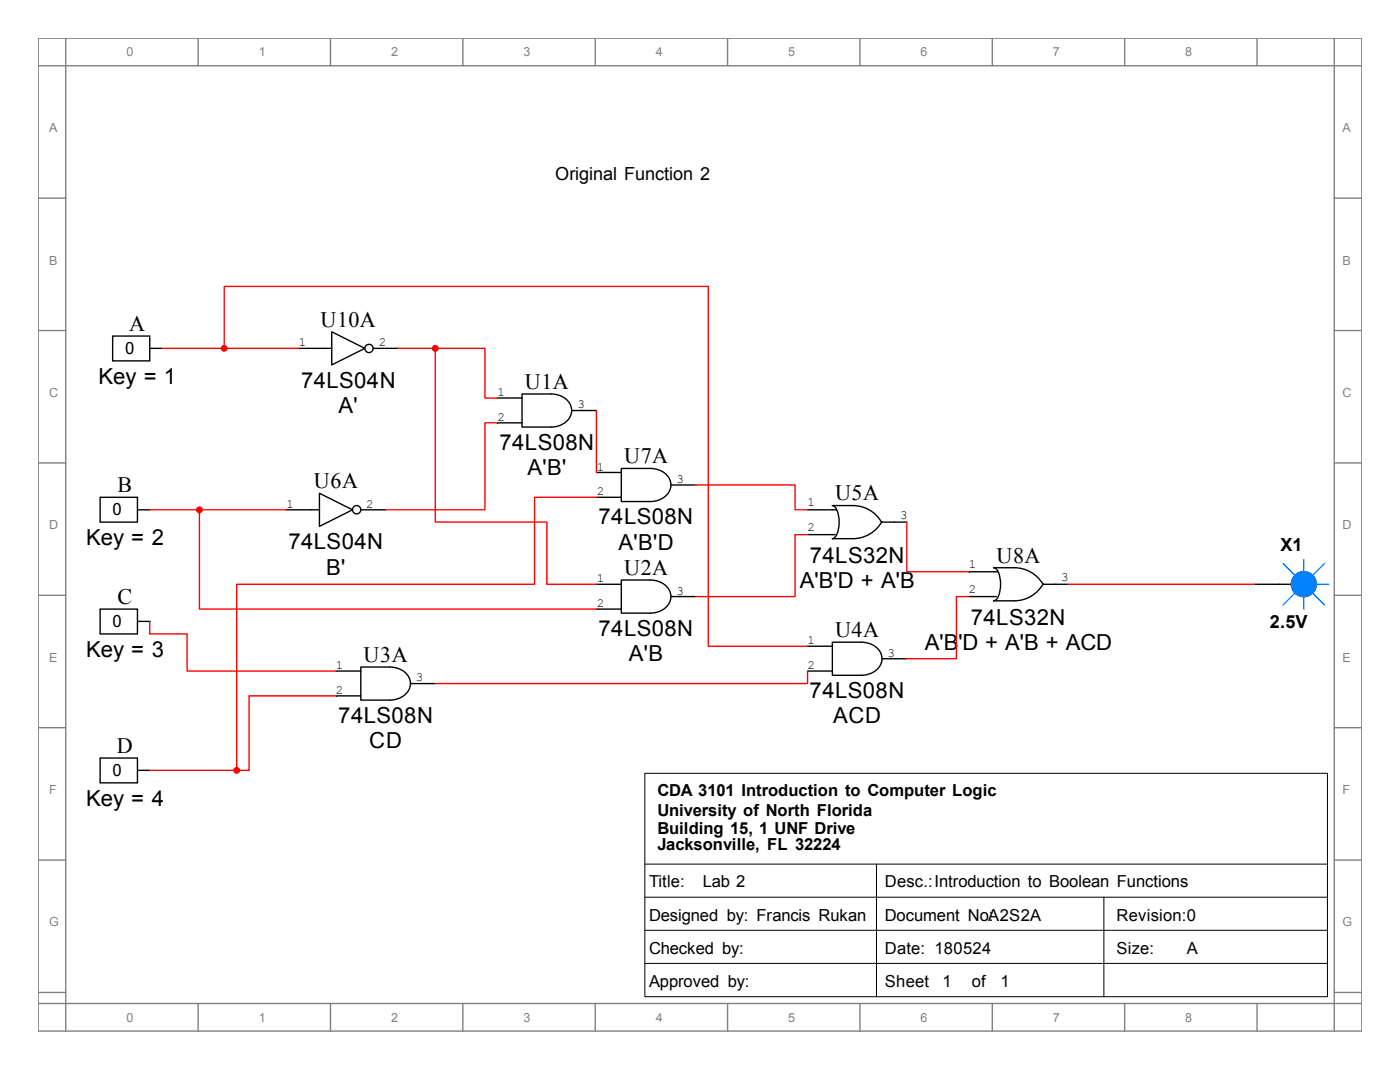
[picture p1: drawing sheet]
<svg xmlns="http://www.w3.org/2000/svg" width="279mm" height="216mm" viewBox="0 0 279 216" stroke-linecap="round" stroke-linejoin="round" font-family="sans-serif">
<g fill="none" stroke="#808080" stroke-width=".28">
<path d="M7.6 7.6h264.2v198.1h-264.2zM7.6 13.1h264.2M13.1 7.6v198.1M39.5 7.6v5.5M66 7.6v5.5M92.4 7.6v5.5M118.8 7.6v5.5M145.2 7.6v5.5M171.6 7.6v5.5M198 7.6v5.5M224.5 7.6v5.5M250.9 7.6v5.5"/>
<path d="M266.3 7.6v198.1M7.6 39.5h5.5M266.3 39.5h5.5M7.6 66h5.5M266.3 66h5.5M7.6 92.4h5.5M266.3 92.4h5.5M7.6 118.8h5.5M266.3 118.8h5.5M7.6 145.2h5.5M266.3 145.2h5.5M7.6 171.6h5.5"/>
<path d="M266.3 171.6h5.5M7.6 198h5.5M266.3 198h5.5M7.6 200.2h264.2M39.5 200.2v5.5M66 200.2v5.5M92.4 200.2v5.5M118.8 200.2v5.5M145.2 200.2v5.5M171.6 200.2v5.5M198 200.2v5.5M224.5 200.2v5.5"/>
<path d="M250.9 200.2v5.5"/>
</g>
<path d="M128.7 154.3h136.2v44.6h-136.2zM128.7 172.4h136.2M128.7 179h136.2M174.9 172.4v26.4M220.3 179v19.8M128.7 185.6h136.2M128.7 192.2h136.2" fill="none" stroke="#000" stroke-width=".2"/>
<g fill="none" stroke="#000" stroke-width=".28">
<path d="M255.3 116.6h2.4"/>
<circle cx="260.2" cy="116.6" r="2.48"/>
</g>
<path d="M256.1 112.4l2.5 2.5M258.6 118.2l-2.5 2.5M260.2 111.6v2.5M260.2 119v2.5M261.9 118.2l2.4 2.5M262.7 116.6h2.5M264.3 112.4l-2.4 2.5" fill="none" stroke="#0080ff" stroke-width=".28"/>
<circle cx="260.2" cy="116.6" r="2.48" fill="#0080ff"/>
<circle cx="260.2" cy="116.6" r="2.48" fill="none" stroke="#0080ff" stroke-width=".28"/>
<g fill="none" stroke="#000" stroke-width=".28">
<path d="M22.5 67.1h7.4v4.9h-7.4zM29.9 69.5h2.5M59.6 69.5h6.6M66.2 66.2l6.6 3.3-6.6 3.3zM74.5 69.5h4.9M99.2 79.4h5M104.2 78.6h5.8a3.8 3.8 0 0 1 4.1 3.3 3.8 3.8 0 0 1-4.1 3.3h-5.8zM20 99.2h7.4v5h-7.4zM63.8 98.4l6.6 3.3-6.6 3.3zM99.2 84.4h5M114.1 81.9h4.9M119 94.3h5"/>
<path d="M119 99.2h5M124 93.5h5.8a3.8 3.8 0 0 1 4.1 3.3 3.8 3.8 0 0 1-4.1 3.3h-5.8zM133.9 96.8h5M27.4 101.7h2.5M57.1 101.7h6.7M72 101.7h5M119 116.6h5M124 115.7h5.8a3.8 3.8 0 0 1 4.1 3.3 3.8 3.8 0 0 1-4.1 3.3h-5.8zM133.9 119h5M161.2 101.7h5.7M161.2 106.7h5.5M176 104.1a6.6 6.6 0 0 1-5.8 3.4h-4.1a2.55 2.55 0 0 0 1.3-2.6v-1.5a2.55 2.55 0 0 0-1.3-2.5h4.1a6.5 6.5 0 0 1 5.7 3.3"/>
<path d="M176 104.2h5M250.3 116.6h5M20 121.5h7.4v5h-7.4zM27.4 124h2.5M119 121.5h5M20 151.3h7.4v4.9h-7.4zM27.4 153.7h2.5"/>
<circle cx="73.6" cy="69.5" r=".82"/>
<circle cx="71.2" cy="101.7" r=".83"/>
</g>
<path d="M99.2 84.4h-2.4v17.3h-19.8M119 81.9v12.4M138.9 96.8h19.8v4.9h2.5" fill="none" stroke="#f00" stroke-width=".28"/>
<circle cx="39.8" cy="101.7" r=".55" fill="#f00"/>
<g fill="none" stroke="#f00" stroke-width=".28">
<path d="M29.9 101.7h27.2M39.8 101.7v19.8h79.2"/>
<circle cx="39.8" cy="101.7" r=".55"/>
</g>
<circle cx="86.9" cy="69.5" r=".55" fill="#f00"/>
<g fill="none" stroke="#f00" stroke-width=".28">
<path d="M79.4 69.5h7.5M86.9 69.5h9.9v9.9h2.4M86.9 69.5v34.7h22.2v12.4h9.9M161.2 106.7h-2.5v12.3h-19.8"/>
<circle cx="86.9" cy="69.5" r=".55"/>
</g>
<path d="M67.1 133.9h4.9M67.1 138.9h4.9M72 133.1h5.8a3.8 3.8 0 0 1 4.1 3.3 3.8 3.8 0 0 1-4.1 3.3h-5.8zM81.9 136.4h5" fill="none" stroke="#000" stroke-width=".28"/>
<circle cx="47.2" cy="153.7" r=".55" fill="#f00"/>
<g fill="none" stroke="#f00" stroke-width=".28">
<path d="M119 99.2h-12.3v17.4h-59.5v37.1M29.9 124v2.5h7.4v7.4h29.8M67.1 138.9h-17.4v14.8h-2.5M161.2 133.9v2.5h-74.3M29.9 153.7h17.3"/>
<circle cx="47.2" cy="153.7" r=".55"/>
</g>
<path d="M161.2 128.9h4.9M161.2 133.9h4.9M166.1 128.1h5.8a3.8 3.8 0 0 1 4.1 3.3 3.8 3.8 0 0 1-4.1 3.3h-5.8zM176 131.4h5" fill="none" stroke="#000" stroke-width=".28"/>
<circle cx="44.7" cy="69.5" r=".55" fill="#f00"/>
<g fill="none" stroke="#f00" stroke-width=".28">
<path d="M32.4 69.5h27.2M44.7 69.5v-12.4h96.7v71.8h19.8M181 104.2v9.9h12.3M193.3 119h-2.4v12.4h-9.9M213.1 116.6h37.2"/>
<circle cx="44.7" cy="69.5" r=".55"/>
</g>
<path d="M193.3 114.1h5.8M193.3 119h5.5M208.2 116.5a6.6 6.6 0 0 1-5.8 3.4h-4.1a2.51 2.51 0 0 0 1.3-2.6l.1-.7a3.9 3.9 0 0 0-1.1-3.2l-.3-.1h4.1a6.6 6.6 0 0 1 5.8 3.3M208.2 116.6h4.9" fill="none" stroke="#000" stroke-width=".28"/>
<g font-size="4.4">
<text x="64" y="65.2">U10A</text>
<text x="25.8" y="66">A</text>
<text x="19.7" y="76.5">Key = 1</text>
<text x="60.1" y="77.3">74LS04N</text>
<text x="104.8" y="77.6">U1A</text>
<text x="67.6" y="82.4">A'</text>
<text x="99.7" y="89.7">74LS08N</text>
<text x="105.2" y="94.8">A'B'</text>
<text x="124.6" y="92.5">U7A</text>
<text x="23.5" y="98.2">B</text>
<text x="62.7" y="97.4">U6A</text>
<text x="166.7" y="99.9">U5A</text>
<text x="119.5" y="104.6">74LS08N</text>
<text x="17.2" y="108.7">Key = 2</text>
<text x="57.6" y="109.6">74LS04N</text>
<text x="123.4" y="109.7">A'B'D</text>
<text x="161.6" y="112.3">74LS32N</text>
<text x="198.9" y="112.3">U8A</text>
<text x="65.1" y="114.6">B'</text>
<text x="124.6" y="114.7">U2A</text>
<text x="159.6" y="117.4">A'B'D + A'B</text>
<text x="23.5" y="120.5">C</text>
<text x="193.8" y="124.7">74LS32N</text>
<text x="17.2" y="131">Key = 3</text>
<text x="119.5" y="126.9">74LS08N</text>
<text x="125.5" y="132">A'B</text>
<text x="166.7" y="127.1">U4A</text>
<text x="184.6" y="129.8">A'B'D + A'B + ACD</text>
<text x="72.6" y="132.1">U3A</text>
<text x="161.6" y="139.3">74LS08N</text>
<text x="67.5" y="144.2">74LS08N</text>
<text x="73.7" y="149.3">CD</text>
<text x="166.3" y="144.4">ACD</text>
<text x="23.3" y="150.2">D</text>
<text x="17.2" y="160.7">Key = 4</text>
</g>
<g font-size="3.6">
<text x="110.8" y="35.9">Original Function 2</text>
<text x="255.5" y="109.9">X1</text>
<text x="253.4" y="125.3">2.5V</text>
</g>
<g font-size="3.3">
<text x="25" y="70.7">0</text>
<text x="22.5" y="102.8">0</text>
<text x="22.5" y="125.1">0</text>
<text x="22.5" y="154.9">0</text>
<text x="131.2" y="158.9">CDA 3101 Introduction to Computer Logic</text>
<text x="131.2" y="162.8">University of North Florida</text>
<text x="131.2" y="166.4">Building 15, 1 UNF Drive</text>
<text x="131.2" y="169.7">Jacksonville, FL 32224</text>
<text x="129.5" y="177.1">Title:</text>
<text x="140.3" y="177.1">Lab 2</text>
<text x="176.6" y="177.1">Desc.:Introduction to Boolean Functions</text>
<text x="129.5" y="183.7">Designed by: Francis Rukan</text>
<text x="176.6" y="183.7">Document No:A2S2A</text>
<text x="222.8" y="183.7">Revision:0</text>
<text x="129.5" y="190.3">Checked by:</text>
<text x="176.6" y="190.3">Date: 180524</text>
<text x="222.8" y="190.3">Size:</text>
<text x="236.9" y="190.3">A</text>
<text x="129.5" y="196.9">Approved by:</text>
<text x="176.6" y="196.9">Sheet</text>
<text x="188.1" y="196.9">1</text>
<text x="193.9" y="196.9">of</text>
<text x="199.7" y="196.9">1</text>
</g>
<g font-size="2.5" fill="#808080">
<text x="25.2" y="11.2">0</text>
<text x="51.6" y="11.2">1</text>
<text x="78.1" y="11.2">2</text>
<text x="104.5" y="11.2">3</text>
<text x="130.9" y="11.2">4</text>
<text x="157.3" y="11.2">5</text>
<text x="183.7" y="11.2">6</text>
<text x="210.1" y="11.2">7</text>
<text x="236.6" y="11.2">8</text>
<text x="9.8" y="26.4">A</text>
<text x="267.9" y="26.4">A</text>
<text x="9.8" y="52.8">B</text>
<text x="267.9" y="52.8">B</text>
<text x="9.8" y="79.2">C</text>
<text x="267.9" y="79.2">C</text>
<text x="9.8" y="105.6">D</text>
<text x="267.9" y="105.6">D</text>
<text x="9.8" y="132">E</text>
<text x="267.9" y="132">E</text>
<text x="9.8" y="158.5">F</text>
<text x="267.9" y="158.5">F</text>
<text x="9.8" y="184.9">G</text>
<text x="267.9" y="184.9">G</text>
<text x="25.2" y="203.8">0</text>
<text x="51.6" y="203.8">1</text>
<text x="78.1" y="203.8">2</text>
<text x="104.5" y="203.8">3</text>
<text x="130.9" y="203.8">4</text>
<text x="157.3" y="203.8">5</text>
<text x="183.7" y="203.8">6</text>
<text x="210.1" y="203.8">7</text>
<text x="236.6" y="203.8">8</text>
</g>
<g font-size="2.5">
<text x="59.6" y="69.1">1</text>
<text x="75.6" y="69.1">2</text>
<text x="99.3" y="79">1</text>
<text x="99.3" y="84">2</text>
<text x="115.2" y="81.5">3</text>
<text x="119.1" y="93.9">1</text>
<text x="57.1" y="101.3">1</text>
<text x="73.1" y="101.3">2</text>
<text x="119.1" y="98.8">2</text>
<text x="135" y="96.4">3</text>
<text x="161.2" y="101">1</text>
<text x="161.2" y="106">2</text>
<text x="179.6" y="103.5">3</text>
<text x="193.4" y="113.4">1</text>
<text x="119.1" y="116.2">1</text>
<text x="135" y="118.7">3</text>
<text x="193.4" y="118.4">2</text>
<text x="211.8" y="115.9">3</text>
<text x="119.1" y="121.1">2</text>
<text x="161.2" y="128.6">1</text>
<text x="177.1" y="131">3</text>
<text x="67.1" y="133.5">1</text>
<text x="83" y="136">3</text>
<text x="161.2" y="133.5">2</text>
<text x="67.1" y="138.5">2</text>
</g>
</svg>
